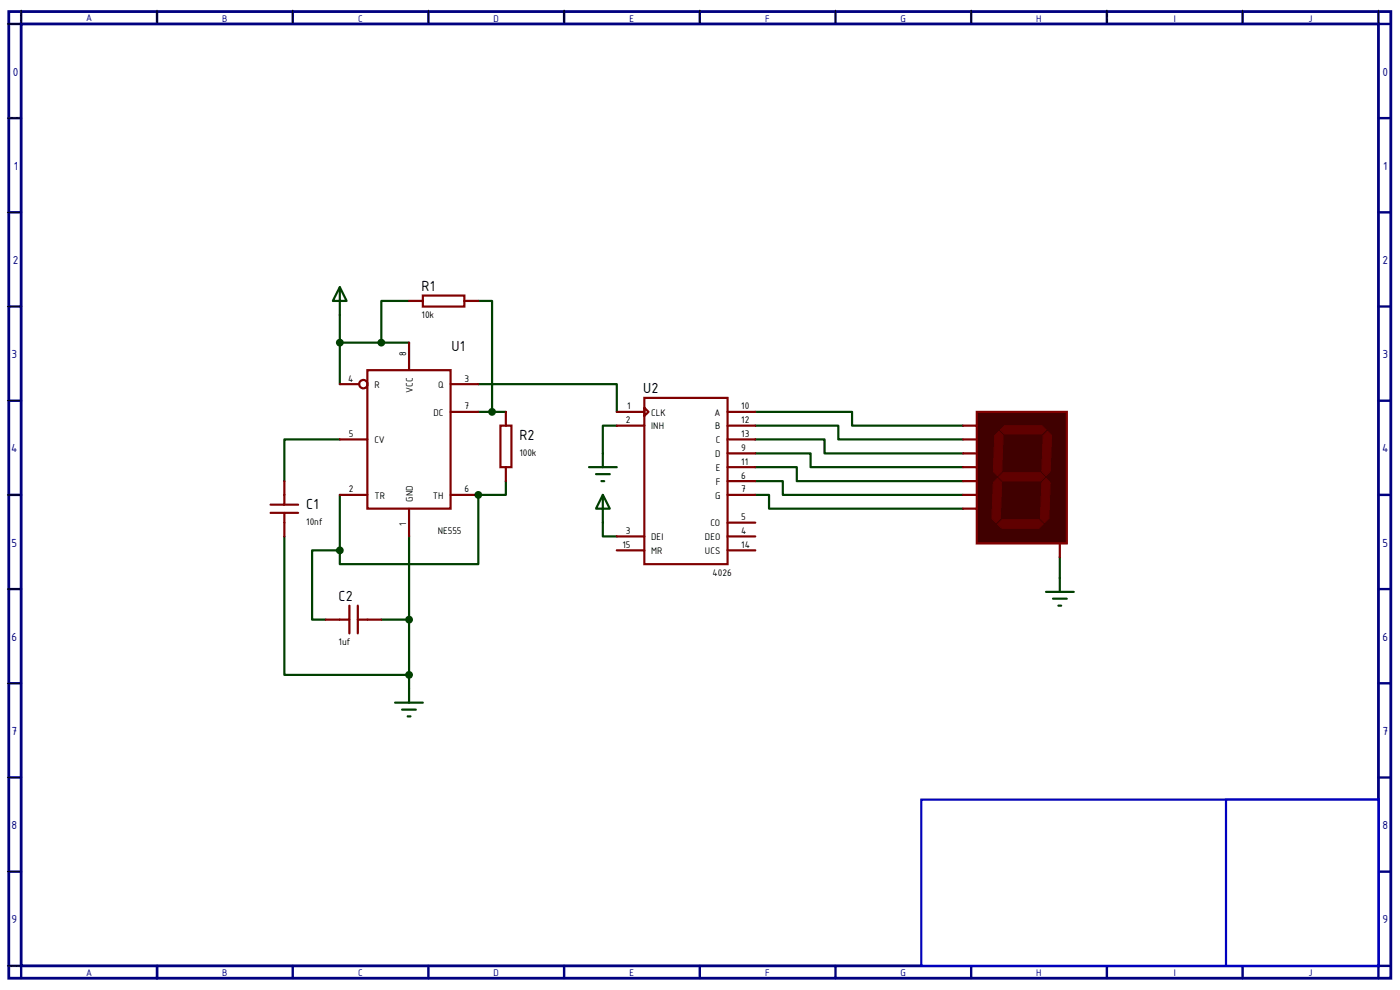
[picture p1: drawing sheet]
<svg xmlns="http://www.w3.org/2000/svg" width="297mm" height="210mm" viewBox="0 0 297 210" stroke-linecap="round" stroke-linejoin="round" font-family="sans-serif">
<path d="M1.9 2.5h293.2v205h-293.2zM4.5 5.1h287.9v199.8h-287.9z" fill="none" stroke="#000080" stroke-width=".59"/>
<g fill="none" stroke="#000080" stroke-width=".51">
<path d="M4.5 2.5v2.6h-2.6M33.3 2.5v2.6M62.1 2.5v2.6M90.9 2.5v2.6M119.7 2.5v2.6M148.5 2.5v2.6M177.2 2.5v2.6M206 2.5v2.6M234.8 2.5v2.6M263.6 2.5v2.6M292.4 2.5v2.6h2.7M1.9 25.1h2.6"/>
<path d="M292.4 25.1h2.7M1.9 45h2.6M292.4 45h2.7M1.9 65h2.6M292.4 65h2.7M1.9 85h2.6M292.4 85h2.7M1.9 105h2.6M292.4 105h2.7M1.9 125h2.6M292.4 125h2.7M1.9 144.9h2.6"/>
<path d="M292.4 144.9h2.7M1.9 164.9h2.6M292.4 164.9h2.7M1.9 184.9h2.6M292.4 184.9h2.7M1.9 204.9h2.6v2.6M33.3 204.9v2.6M62.1 204.9v2.6M90.9 204.9v2.6M119.7 204.9v2.6M148.5 204.9v2.6M177.2 204.9v2.6"/>
<path d="M206 204.9v2.6M234.8 204.9v2.6M263.6 204.9v2.6M295.1 204.9h-2.7v2.6"/>
</g>
<g fill="none" stroke="#000" stroke-width=".21">
<path d="M1.6 5.1h2.6M4.5 2.2v2.6M33.3 2.2l.1 2.6M62.1 2.2v2.6M90.9 2.2v2.6M119.7 2.2v2.6M148.5 2.2v2.6M177.2 2.2l.1 2.6M206 2.2l.1 2.6M234.8 2.2l.1 2.6M263.6 2.2l.1 2.6M292.4 2.2l.1 2.6"/>
<path d="M1.6 25.1h2.6M1.6 45h2.6M1.6 65h2.6M1.6 85h2.6M1.6 105h2.6M1.6 125h2.6M1.6 144.9h2.6M1.6 164.9h2.6M1.6 184.9h2.6M1.6 204.9h2.6"/>
</g>
<g fill="#fff" stroke="#0000c0" stroke-width=".47">
<path d="M195.5 169.6h96.9v35.3h-96.9z"/>
<path d="M260.1 169.6h32.3v35.3h-32.3z"/>
</g>
<g fill="none" stroke="#004000" stroke-width=".47">
<path d="M72.1 66.8v14.7M72.1 93.2h-11.8v8.9M101.5 81.5h29.4v5.9M160.2 87.4h20.6v2.9h23.5M160.2 90.3h17.6v2.9h26.5M160.2 93.2h14.7v3h29.4M160.2 96.2h11.8v2.9h32.3M160.2 99.1h8.8v3h35.3M60.3 113.8v29.4h26.5M72.1 116.8h-5.9v14.6h2.9M72.1 105v11.8M86.8 113.8v32.3"/>
<path d="M101.5 105v14.7h-29.4v-2.9M127.9 110.9v2.9h3M160.2 102.1h5.9v2.9h38.2M160.2 105h3v2.9h41.1M80.9 131.4h5.9"/>
</g>
<circle cx="101.5" cy="105" r=".23" fill="#004000"/>
<path d="M72.1 72.7h14.7M86.8 63.8h-5.9v8.9M101.5 63.8h2.9v23.6M101.5 87.4h5.8M130.9 90.3h-3v5.9M107.3 102.1v2.9h-5.8M224.8 118.2v4.4" fill="none" stroke="#004000" stroke-width=".47"/>
<path d="M77.9 78.5h17.7v29.4h-17.7z" fill="#fff" stroke="#800000" stroke-width=".47"/>
<g fill="none" stroke="#800000" stroke-width=".47">
<path d="M86.8 72.7v5.8M72.1 81.5h4.1M72.1 93.2h5.8M95.6 81.5h5.9M95.6 87.4h5.9M72.1 105h5.8M86.8 107.9v5.9M95.6 105h5.9"/>
<circle cx="77.1" cy="81.5" r=".89"/>
</g>
<path d="M136.7 84.4h17.6v35.3h-17.6z" fill="#fff" stroke="#800000" stroke-width=".47"/>
<g fill="none" stroke="#800000" stroke-width=".47">
<path d="M130.9 87.4h5.8M130.9 90.3h5.8M136.7 86.5l.9 .9-.9 .8zM154.3 87.4h5.9M154.3 90.3h5.9M154.3 93.2h5.9M154.3 96.2h5.9M154.3 99.1h5.9M130.9 113.8h5.8M130.9 116.8h5.8M154.3 113.8h5.9M154.3 116.8h5.9"/>
<path d="M154.3 102.1h5.9M154.3 105h5.9M154.3 110.9h5.9"/>
</g>
<path d="M207.2 87.4h19.1v27.9h-19.1z" fill="#400000" stroke="#800000" stroke-width=".47"/>
<g fill="#600000" stroke="#600000" stroke-width=".21">
<path d="M213.1 90.3h7.9l.9 .9-.9 .9h-7.9l-.9-.9z"/>
<path d="M221.3 92.4l.9-.9 .9 .9-.3 7.6-.9 .9-.9-.9z"/>
<path d="M211.9 101.2l.9-.9h7.9l.9 .9-.9 .9h-7.9z"/>
<path d="M211 92.4l.9-.9 .9 .9-.3 7.6-.9 .9-.9-.9z"/>
<path d="M221.9 101.5l.9 .9-.3 7.6-.9 .9-.9-.9 .3-7.6z"/>
<path d="M212.5 110.3h7.9l.9 .9-.9 .9h-7.9l-.9-.9z"/>
<path d="M210.7 102.4l.9-.9 .9 .9-.3 7.6-.9 .9-.9-.9z"/>
</g>
<g fill="none" stroke="#800000" stroke-width=".47">
<path d="M204.3 90.3h2.9M204.3 93.2h2.9M204.3 96.2h2.9M204.3 99.1h2.9M57.4 108.8h5.8M57.4 107.1h5.8M60.3 102.1v5M60.3 108.8v5M204.3 102.1h2.9M204.3 105h2.9M204.3 107.9h2.9M224.8 115.3v2.9"/>
<path d="M69.1 131.4h5M74.1 128.5v5.9M75.9 128.5v5.9M75.9 131.4h5"/>
</g>
<path d="M72.1 60.9l1.4 2.9h-2.9zM72.1 60.9v5.9M127.9 105l1.5 2.9h-3zM127.9 105v5.9M83.8 149.1h5.9M85.3 150.5h2.9M86.5 152h.6M86.8 146.1v3" fill="none" stroke="#004000" stroke-width=".47"/>
<g fill="#004000" stroke="#004000" stroke-width=".47">
<circle cx="72.1" cy="72.7" r=".59"/>
<circle cx="72.1" cy="116.8" r=".59"/>
<circle cx="86.8" cy="131.4" r=".59"/>
<circle cx="86.8" cy="143.2" r=".59"/>
</g>
<path d="M106.2 90.3h2.3v8.8h-2.3z" fill="#fff" stroke="#800000" stroke-width=".47"/>
<path d="M107.3 87.4v2.9M107.3 99.1v3" fill="none" stroke="#800000" stroke-width=".47"/>
<g fill="#004000" stroke="#004000" stroke-width=".47">
<circle cx="101.5" cy="105" r=".59"/>
<circle cx="80.9" cy="72.7" r=".59"/>
<circle cx="104.4" cy="87.4" r=".59"/>
</g>
<path d="M89.7 62.7h8.8v2.3h-8.8z" fill="#fff" stroke="#800000" stroke-width=".47"/>
<path d="M86.8 63.8h2.9M98.5 63.8h3" fill="none" stroke="#800000" stroke-width=".47"/>
<path d="M125 99.1h5.9M127.9 96.2v2.9M126.4 100.6h3M127.6 102.1h.6M221.9 125.6h5.9M223.4 127h2.9M224.5 128.5h.6M224.8 122.6v3" fill="none" stroke="#004000" stroke-width=".47"/>
<g font-size="3.3">
<text x="89.5" y="61.6">R1</text>
<text x="95.8" y="74.5">U1</text>
<text x="136.5" y="83.4">U2</text>
<text x="110.2" y="93.3">R2</text>
<text x="65" y="108">C1</text>
<text x="71.8" y="127.5">C2</text>
</g>
<g font-size="2.7" fill="#000080">
<text x="2.8" y="16">0</text>
<text x="293.3" y="16">0</text>
<text x="2.9" y="36">1</text>
<text x="293.5" y="36">1</text>
<text x="2.8" y="56">2</text>
<text x="293.3" y="56">2</text>
<text x="2.5" y="76">3</text>
<text x="293.3" y="76">3</text>
<text x="2.4" y="96">4</text>
<text x="293.2" y="96">4</text>
<text x="2.5" y="116">5</text>
<text x="293.3" y="116">5</text>
<text x="2.5" y="135.9">6</text>
<text x="293.3" y="135.9">6</text>
<text x="2.5" y="155.9">7</text>
<text x="293.3" y="155.9">7</text>
<text x="2.5" y="175.9">8</text>
<text x="293.3" y="175.9">8</text>
<text x="2.5" y="195.9">9</text>
<text x="293.3" y="195.9">9</text>
</g>
<g font-size="2.2" fill="#000080">
<text x="18.2" y="4.4">A</text>
<text x="47.1" y="4.7">B</text>
<text x="76" y="4.7">C</text>
<text x="104.7" y="4.7">D</text>
<text x="133.6" y="4.7">E</text>
<text x="162.4" y="4.7">F</text>
<text x="191.1" y="4.7">G</text>
<text x="219.8" y="4.7">H</text>
<text x="249" y="4.7">I</text>
<text x="277.6" y="4.7">J</text>
<text x="18.2" y="207.1">A</text>
<text x="47.1" y="207.1">B</text>
<text x="76" y="207.1">C</text>
<text x="104.7" y="207.1">D</text>
<text x="133.6" y="207.1">E</text>
<text x="162.3" y="207.1">F</text>
<text x="191" y="207.1">G</text>
<text x="219.8" y="207.1">H</text>
<text x="249" y="207.1">I</text>
<text x="277.6" y="207.1">J</text>
</g>
<g font-size="2.2">
<text x="89.5" y="67.4">10k</text>
<text x="86.2" y="75.6" transform="rotate(-90 86.2 75.6)">8</text>
<text x="73.9" y="80.9">4</text>
<text x="79.4" y="82.3">R</text>
<text x="87.6" y="83.3" transform="rotate(-90 87.6 83.3)">VCC</text>
<text x="93" y="82.3">Q</text>
<text x="98.5" y="80.9">3</text>
<text x="91.9" y="88.2">DC</text>
<text x="98.5" y="86.8">7</text>
<text x="132.8" y="89.7">2</text>
<text x="133.1" y="86.8">1</text>
<text x="138.2" y="88.2">CLK</text>
<text x="151.6" y="88.2">A</text>
<text x="157.3" y="86.8">10</text>
<text x="157.3" y="89.7">12</text>
<text x="74" y="92.7">5</text>
<text x="79.4" y="94">CV</text>
<text x="138.2" y="91.1">INH</text>
<text x="151.7" y="91.1">B</text>
<text x="151.8" y="94">C</text>
<text x="157.3" y="92.7">13</text>
<text x="157.3" y="95.6">9</text>
<text x="110.2" y="96.6">100k</text>
<text x="151.7" y="97">D</text>
<text x="151.8" y="99.9">E</text>
<text x="157.3" y="98.6">11</text>
<text x="157.3" y="101.5">6</text>
<text x="74" y="104.4">2</text>
<text x="79.4" y="105.8">TR</text>
<text x="87.6" y="106.5" transform="rotate(-90 87.6 106.5)">GND</text>
<text x="91.8" y="105.8">TH</text>
<text x="98.5" y="104.4">6</text>
<text x="151.7" y="105.8">G</text>
<text x="151.8" y="102.9">F</text>
<text x="157.3" y="104.4">7</text>
<text x="65" y="111.3">10nf</text>
<text x="86.2" y="111.6" transform="rotate(-90 86.2 111.6)">1</text>
<text x="92.9" y="113.2">NE555</text>
<text x="132.8" y="113.2">3</text>
<text x="150.7" y="111.7">CO</text>
<text x="157.3" y="110.3">5</text>
<text x="157.3" y="113.2">4</text>
<text x="132" y="116.2">15</text>
<text x="138.2" y="114.6">DEI</text>
<text x="138.2" y="117.6">MR</text>
<text x="149.6" y="114.6">DEO</text>
<text x="149.6" y="117.6">UCS</text>
<text x="157.3" y="116.2">14</text>
<text x="151.2" y="122.1">4026</text>
<text x="71.8" y="136.8">1uf</text>
</g>
</svg>
